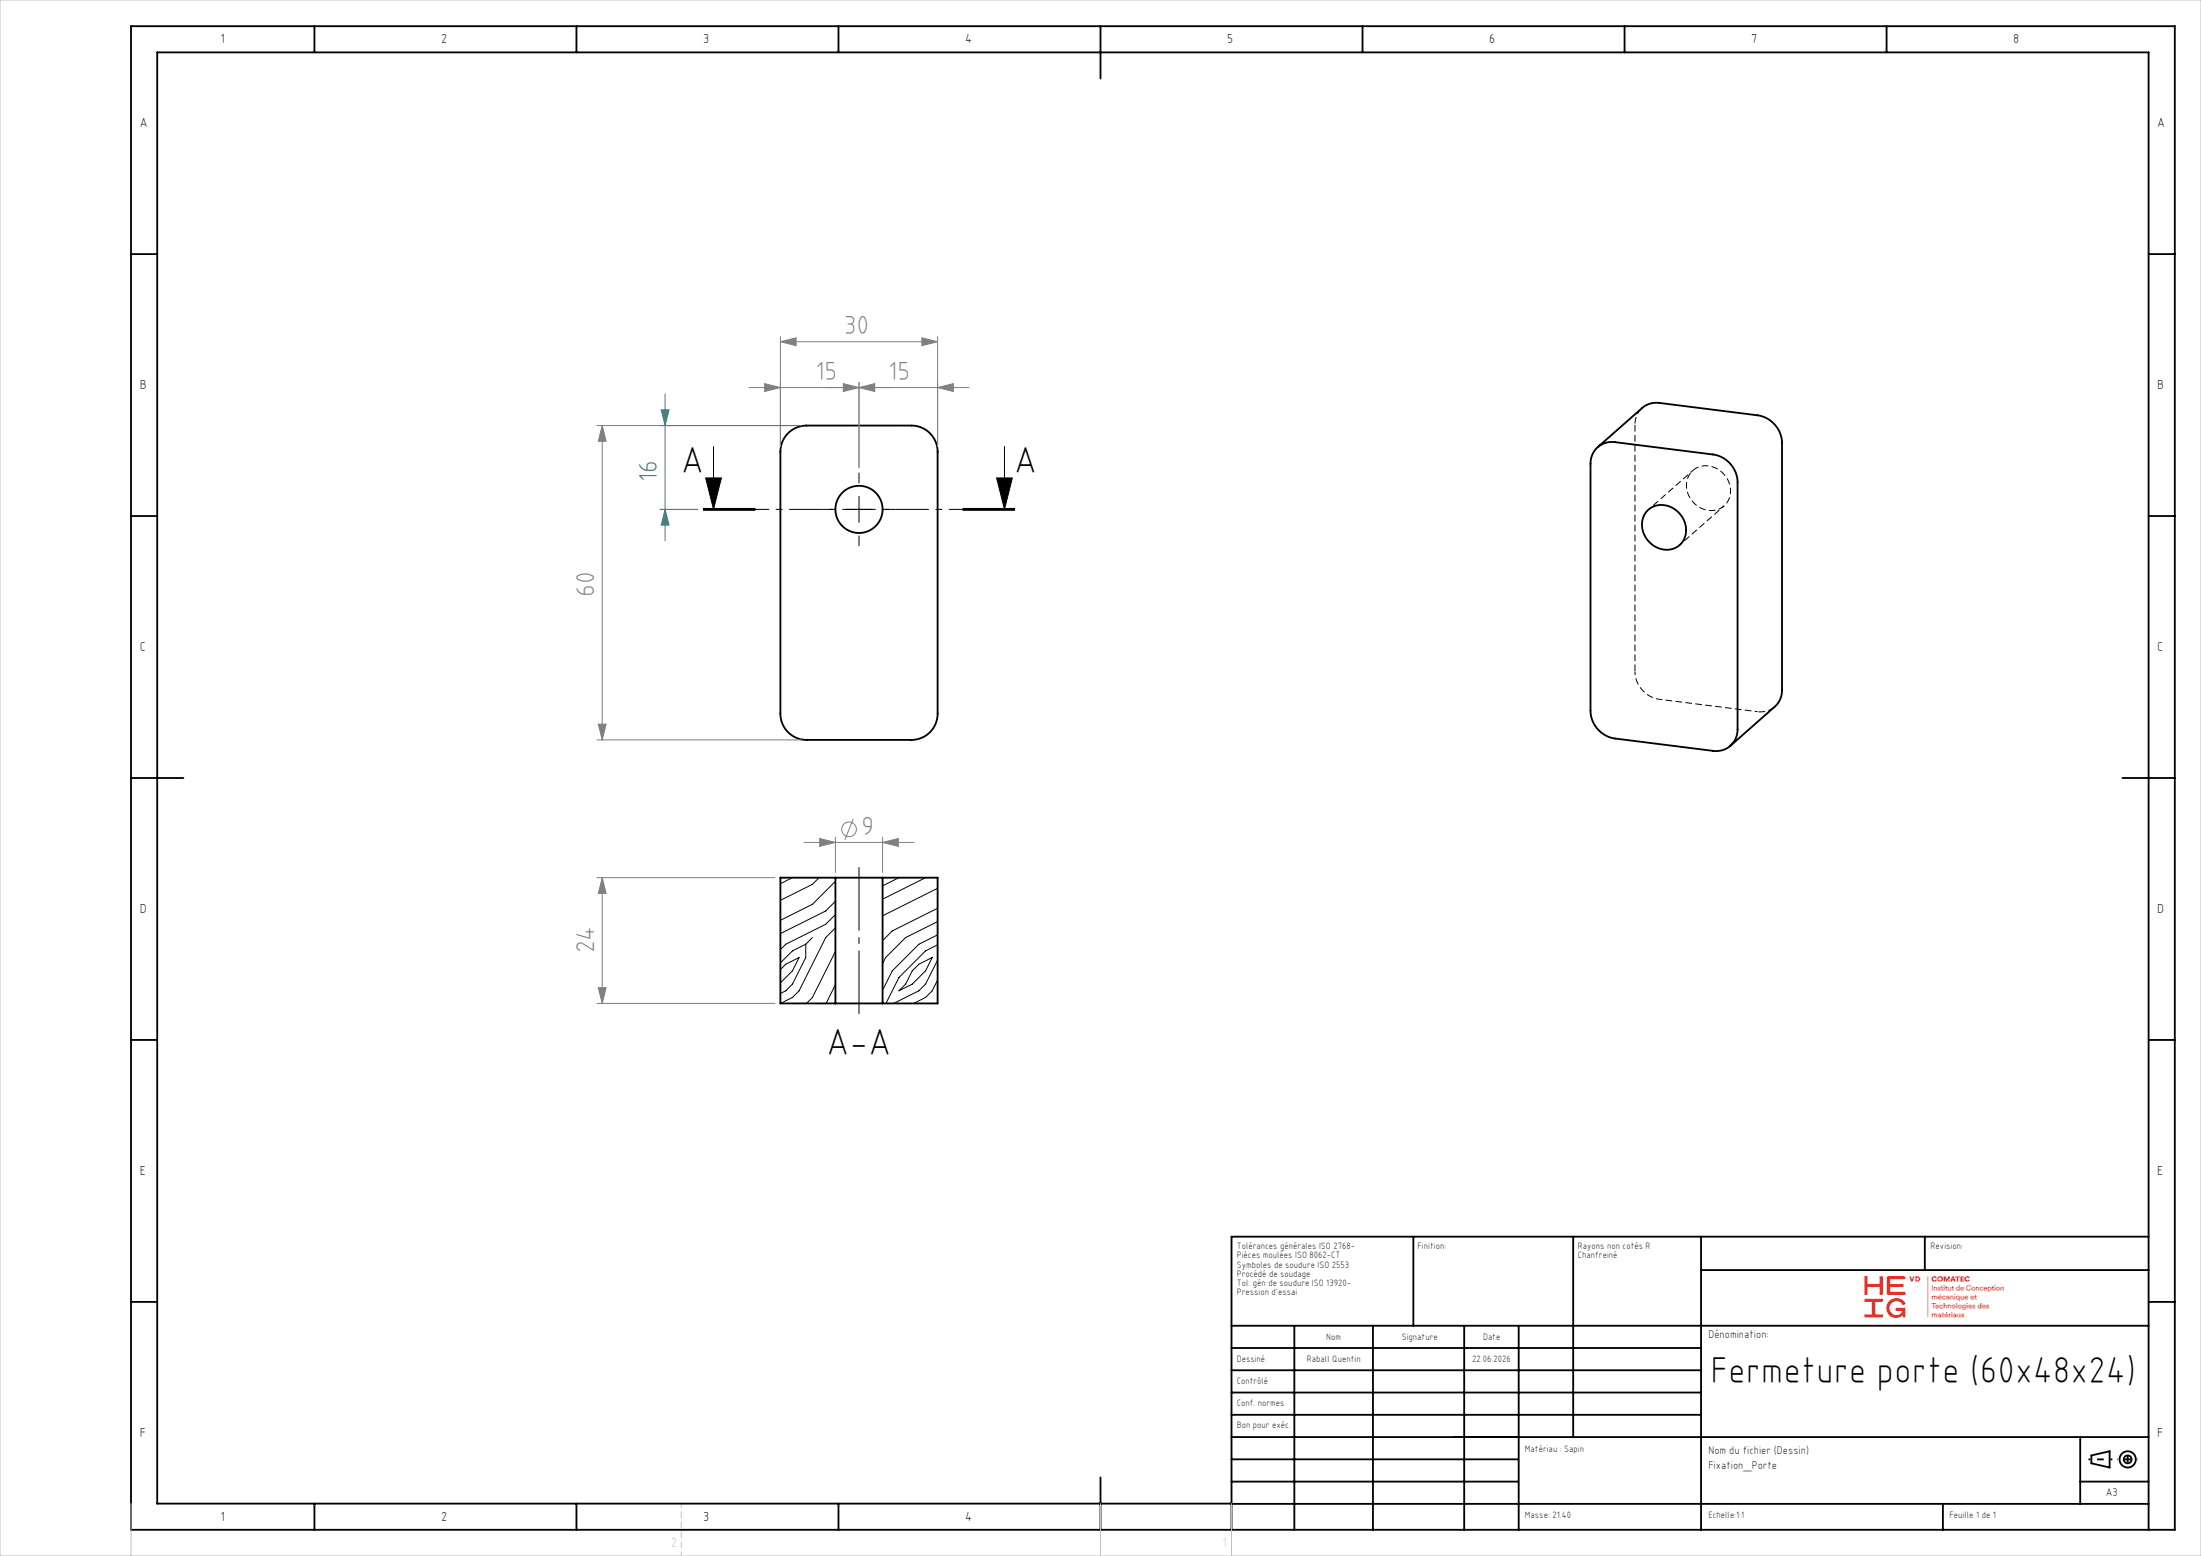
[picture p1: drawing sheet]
<svg xmlns="http://www.w3.org/2000/svg" width="420mm" height="297mm" viewBox="0 0 420 297" stroke-linecap="round" stroke-linejoin="round" font-family="sans-serif">
<g fill="none" stroke="#000" stroke-width=".35">
<path d="M25 5h390v287h-390zM60 5v5M110 5v5M160 5v5M210 5v10M260 5v5M310 5v5M360 5v5M25 48.5h5M410 48.5h5M25 98.5h5M150.3 82.7l1.5-1 1.8-.5h20.6l1.3 .3 1.2 .6 1 .9 .8 1.2 .3 1 .1 1v50.3l-.3 1.5-.6 1.1-.9 1-1.2 .7-1.8 .4h-20.6l-1.3-.3-1.2-.6-1-.9-.7-1.2-.3-.9-.1-1.1v-50.1l.4-1.7z"/>
<path d="M304.7 85.5l1.5-.9 1.7-.2 19.3 2.4 1.3 .5 1.1 .7 .9 1 .7 1.1 .3 1 .1 1v47.2l-.2 1.2-.6 1.1-.7 .8-1 .6-1 .3h-1.1l-19.2-2.4-1.2-.4-1.1-.8-1-.9-.6-1.2-.3-1-.1-.9v-47.3l.3-1.6zM304.9 85.4l8.6-7.6 1-.6 1.2-.3h1l19.2 2.5 1.2 .4 1 .7 .8 .9 .7 1.1 .3 .9 .2 1.2-.1 47.8-.4 1.3-.7 .9-8.7 7.8M314.4 97.4l1.3-.8 1.5-.2 1.7 .4 1.5 1.1 1 1.5 .3 1.7-.2 1.6-.9 1.2-1.2 .8-1.6 .2-1.6-.4-1.4-1-1.1-1.5-.4-1.7 .3-1.6zM410 98.5h5M25 148.5h10M405 148.5h10M159.4 167.5h9M159.4 167.5h-10.5v24h10.5M159.4 167.5v24M168.4 167.5h10.5v24h-10.5M168.4 167.5v24M25 198.5h5"/>
<path d="M159.4 191.5h9M410 198.5h5M269.7 236.1v17M300.2 236.1v38.2M324.6 236.1v55.9M367.3 236.1v6.3M410 236.1h-175v55.9M25 248.5h5M235 253.1h175M235 257.3h89.6M247 253.1v38.9M262 253.1v38.9"/>
<path d="M279.4 253.1v38.9M289.8 253.1v38.9M324.6 242.4h85.4M410 248.5h5M235 270.1h89.6M235 265.8h89.6M235 261.6h89.6M235 278.6h54.6M235 274.3h175M397 274.3v12.8M399.1 277.8l3.5-.8v3.1l-3.5-.8zM60 287v5"/>
<path d="M110 287v5M160 287v5M210 282v10M235 287.1h175M235 287h-205v-277h380v282M235 282.8h54.6M370.8 287.1v4.9M397 282.8h13"/>
<circle cx="163.9" cy="97.2" r="4.5"/>
<circle cx="406" cy="278.6" r=".75"/>
<circle cx="406" cy="278.6" r="1.55"/>
</g>
<g fill="none" stroke="#000" stroke-width=".19">
<path d="M134.2 97.4h10zM134.2 97.2h10M134.2 97h10M134.7 91.2h3l-1.5 6zM136.2 85.2v12M161.4 97.2h5M163.9 94.7v5M183.7 97.2h10M183.7 97h10M183.7 97.4h10M190.2 91.2h3l-1.5 6zM191.7 85.2v12"/>
<path d="M151.2 167.5l-2.3 1.2M155 179l-1.2 1.2M156.3 167.5l-1.3 1.3-6.1 3.1M159.4 174.6l-1.8 1.8-7.7 3.8-1 1.1M159.4 177.1l-1.8 1.9-5.1 10.1-1.3 1.3-2.3 1.1M159.4 172l-1.8 1.9-8.7 4.3M159.4 168.2l-4.4 4.4-6.1 3.1M171.5 167.5l-3.1 1.6M176.6 167.5l-8.2 4.1M178.9 178.4l-3.6 1.8-5 5.1-1.9 3.7M178.9 175.9l-6.1 3.1-3.8 3.8-.6 1.1M178.9 173.4l-8.6 4.3-1.9 1.8"/>
<path d="M178.9 169.6l-10.5 5.2M148.9 185.1l1-1.1 2.6-1.2-1.3 2.5-2.3 2.3M153.8 180.2v2.6l-2.6 5-1.3 1.3-1 .5M153.8 180.2l-2.6 1.3-2.3 2.3M159.4 181.6l-4.4 8.8-1.1 1.1M159.4 188l-1.8 3.5M174.1 185.3l1.2-1.3 2.6-1.2-1.3 2.5-2.5 2.5-2.6 1.3 1.3-1.3zM178.9 187.1l-1 2-1.3 1.3-2.3 1.1M178.9 183.2l-2.3 4.6-1.3 1.3-4.8 2.4M178.9 180.3l-2.3 1.2-5.1 5.1-2.4 4.9"/>
</g>
<path d="M323 89.8l-8.4 7.5M330.2 93.7l-.3-1.6-.8-1.4-1.1-1-1.5-.7-1.4-.1-1.4 .5-1.1 .9-.7 1.4-.1 .9 .1 .9 .7 1.6 1.3 1.5 1.7 .7 .9 .2 .9-.1 1.4-.7 1-1.3 .3-.8 .1-.9M320.5 104l8.5-7.4M316.7 133.5l18.7 2.3" fill="none" stroke="#000" stroke-width=".19" stroke-dasharray="1.3 .6" stroke-dashoffset=".7" stroke-linecap="butt"/>
<path d="M312 81l.3-1.7 .5-.8 .6-.6M338.7 134.9l-.7 .5-.9 .3-1.7 .1" fill="none" stroke="#000" stroke-width=".19" stroke-dasharray="1.3 .6" stroke-dashoffset="-.2" stroke-linecap="butt"/>
<path d="M312 81v47.2" fill="none" stroke="#000" stroke-width=".19" stroke-dasharray="1.3 .6" stroke-dashoffset="-.1" stroke-linecap="butt"/>
<path d="M316.7 133.5l-1.8-.6-1.5-1.2-1.1-1.7-.3-1.8" fill="none" stroke="#000" stroke-width=".19" stroke-dasharray="1.3 .6" stroke-dashoffset=".6" stroke-linecap="butt"/>
<g fill="none" stroke="#808080" stroke-width=".19">
<path d="M142.9 74h42M145.9 73.2l3 .8-3 .7zM148.9 65.2l3-.7v1.5zM148.9 64.2v21M148.9 65.2h30M160.9 73.2l3 .8-3 .7zM163.9 74l3-.8v1.5zM163.9 73v16.2M175.9 64.5l3 .7-3 .8zM178.9 74l3-.8v1.5zM178.9 64.2v21M113.9 81.2h39"/>
<path d="M114.9 81.2l.8 3h-1.5zM114.9 81.2v60M114.2 138.2h1.5l-.8 3zM113.9 141.2h39M159.4 159.8v6.7M162.8 156.3l-1.6 4M168.4 159.8v6.7M113.9 167.5h34M114.9 167.5l.8 3h-1.5zM114.9 167.5v24M153.4 160.8h21M156.4 160.1l3 .7-3 .8z"/>
<path d="M168.4 160.8l3-.7v1.5zM113.9 191.5h34M114.2 188.5h1.5l-.8 3z"/>
<circle cx="162" cy="158.3" r="1.4"/>
</g>
<path d="M126.2 78.2h1.5l-.8 3zM126.9 75.2v28M125.9 81.2h27M125.9 97.2h7.3M126.9 97.2l.8 3h-1.5z" fill="none" stroke="#408080" stroke-width=".19"/>
<path d="M163.9 165.5v28" fill="none" stroke="#000" stroke-width=".19" stroke-dasharray="30.5 1.3 1.3 1.3" stroke-dashoffset="18.4" stroke-linecap="butt"/>
<path d="M158.9 97.2h-2M163.9 92.2v-2M168.9 97.2h2M163.9 102.2v2" fill="none" stroke="#000" stroke-width=".19" stroke-dasharray="30.5 1.3 1.3 1.3" stroke-linecap="butt"/>
<path d="M193.7 97.2h-59.5" fill="none" stroke="#000" stroke-width=".19" stroke-dasharray="6.3 1.3 1.3 1.3" stroke-dashoffset="3.9" stroke-linecap="butt"/>
<path d="M398.5 278.6h4.6" fill="none" stroke="#000" stroke-width=".35" stroke-dasharray="30.5 1.3 1.3 1.3" stroke-dashoffset="30.1" stroke-linecap="butt"/>
<path d="M406 276.6v3.8" fill="none" stroke="#000" stroke-width=".35" stroke-dasharray="30.5 1.3 1.3 1.3" stroke-dashoffset="30.5" stroke-linecap="butt"/>
<path d="M408 278.6h-4" fill="none" stroke="#000" stroke-width=".35" stroke-dasharray="30.5 1.3 1.3 1.3" stroke-dashoffset="30.4" stroke-linecap="butt"/>
<path d="M130 287v10" fill="none" stroke="#c0c0c0" stroke-width=".19" stroke-dasharray="1.3 .6" stroke-dashoffset=".4" stroke-linecap="butt"/>
<path d="M0 0h420v297h-420zM25 287v10M210 287v10M235 287v10" fill="none" stroke="#c0c0c0" stroke-width=".19"/>
<path d="M190.2 91.2h3l-1.5 6zM134.7 91.2h3l-1.5 6z" fill="#000"/>
<g fill="#808080">
<path d="M168.4 160.8l3-.7v1.5zM156.4 160.1l3 .7-3 .8z"/>
<path d="M148.9 65.2l3-.7v1.5zM175.9 64.5l3 .7-3 .8zM145.9 73.2l3 .8-3 .7zM163.9 74l3-.8v1.5z"/>
<path d="M178.9 74l3-.8v1.5zM160.9 73.2l3 .8-3 .7z"/>
<path d="M114.2 188.5h1.5l-.8 3zM114.9 167.5l.8 3h-1.5z"/>
<path d="M114.9 81.2l.8 3h-1.5zM114.2 138.2h1.5l-.8 3z"/>
</g>
<path d="M126.2 78.2h1.5l-.8 3zM126.9 97.2l.8 3h-1.5z" fill="#408080"/>
<g font-size="7.1">
<text x="129.9" y="90.2">A</text>
<text x="193.5" y="90.2">A</text>
<text x="157.7" y="201.4">A-A</text>
<text x="326.4" y="264">Fermeture porte (60x48x24)</text>
</g>
<g font-size="5" fill="#808080">
<text x="161" y="63.7">30</text>
<text x="155.6" y="72.5">15</text>
<text x="169.5" y="72.5">15</text>
<text x="113.4" y="114" transform="rotate(-90 113.4 114)">60</text>
<text x="164.3" y="159.3">9</text>
<text x="113.4" y="182" transform="rotate(-90 113.4 182)">24</text>
</g>
<text font-size="5" fill="#408080" x="125.4" y="92" transform="rotate(-90 125.4 92)">16</text>
<g font-size="2.5">
<text x="42.1" y="8.2">1</text>
<text x="84.2" y="8.2">2</text>
<text x="134.2" y="8.2">3</text>
<text x="184.2" y="8.2">4</text>
<text x="234.2" y="8.2">5</text>
<text x="284.2" y="8.2">6</text>
<text x="334.2" y="8.2">7</text>
<text x="384.2" y="8.2">8</text>
<text x="26.7" y="24.2">A</text>
<text x="411.7" y="24.2">A</text>
<text x="26.7" y="74.2">B</text>
<text x="411.7" y="74.2">B</text>
<text x="26.7" y="124.2">C</text>
<text x="411.7" y="124.2">C</text>
<text x="26.7" y="174.2">D</text>
<text x="411.7" y="174.2">D</text>
<text x="26.7" y="224.2">E</text>
<text x="411.7" y="224.2">E</text>
<text x="26.7" y="274.2">F</text>
<text x="411.7" y="274.2">F</text>
<text x="42.1" y="290.2">1</text>
<text x="84.2" y="290.2">2</text>
<text x="134.2" y="290.2">3</text>
<text x="184.2" y="290.2">4</text>
</g>
<text font-size="2.5" fill="#e1251b" x="355.8" y="251.5">⟫</text>
<text font-size="2.5" fill="#c0c0c0" x="128" y="295.3">2</text>
<g font-size="2.1">
<text x="326" y="255.5">Dénomination:</text>
<text x="326" y="277.5">Nom du fichier (Dessin)</text>
<text x="326" y="280.5">Fixation_Porte</text>
<text x="401.9" y="285.5">A3</text>
</g>
<g font-size="1.8">
<text x="236" y="238.4">Tolérances générales ISO 2768-</text>
<text x="270.5" y="238.4">Finition:</text>
<text x="301.1" y="238.4">Rayons non cotés R</text>
<text x="368.4" y="238.4">Revision:</text>
<text x="236" y="240.2">Pièces moulées ISO 8062-CT</text>
<text x="236" y="242">Symboles de soudure ISO 2553</text>
<text x="236" y="243.7">Procédé de soudage</text>
<text x="236" y="245.5">Tol. gén de soudure ISO 13920-</text>
<text x="301.1" y="240.2">Chanfreiné</text>
<text x="236" y="247.3">Pression d'essai</text>
<text x="253.1" y="255.7">Nom</text>
<text x="267.5" y="255.7">Signature</text>
<text x="283" y="255.7">Date</text>
<text x="236" y="260">Dessiné</text>
<text x="249.4" y="260">Raball Quentin</text>
<text x="280.9" y="260">22.06.2026</text>
<text x="236" y="264.1">Contrôlé</text>
<text x="236" y="268.3">Conf. normes</text>
<text x="236" y="272.5">Bon pour exéc.</text>
<text x="291" y="277.2">Matériau : Sapin</text>
<text x="291" y="289.8">Masse: 21.40</text>
<text x="326" y="289.8">Echelle:1:1</text>
<text x="372" y="289.8">Feuille 1 de 1</text>
</g>
</svg>
